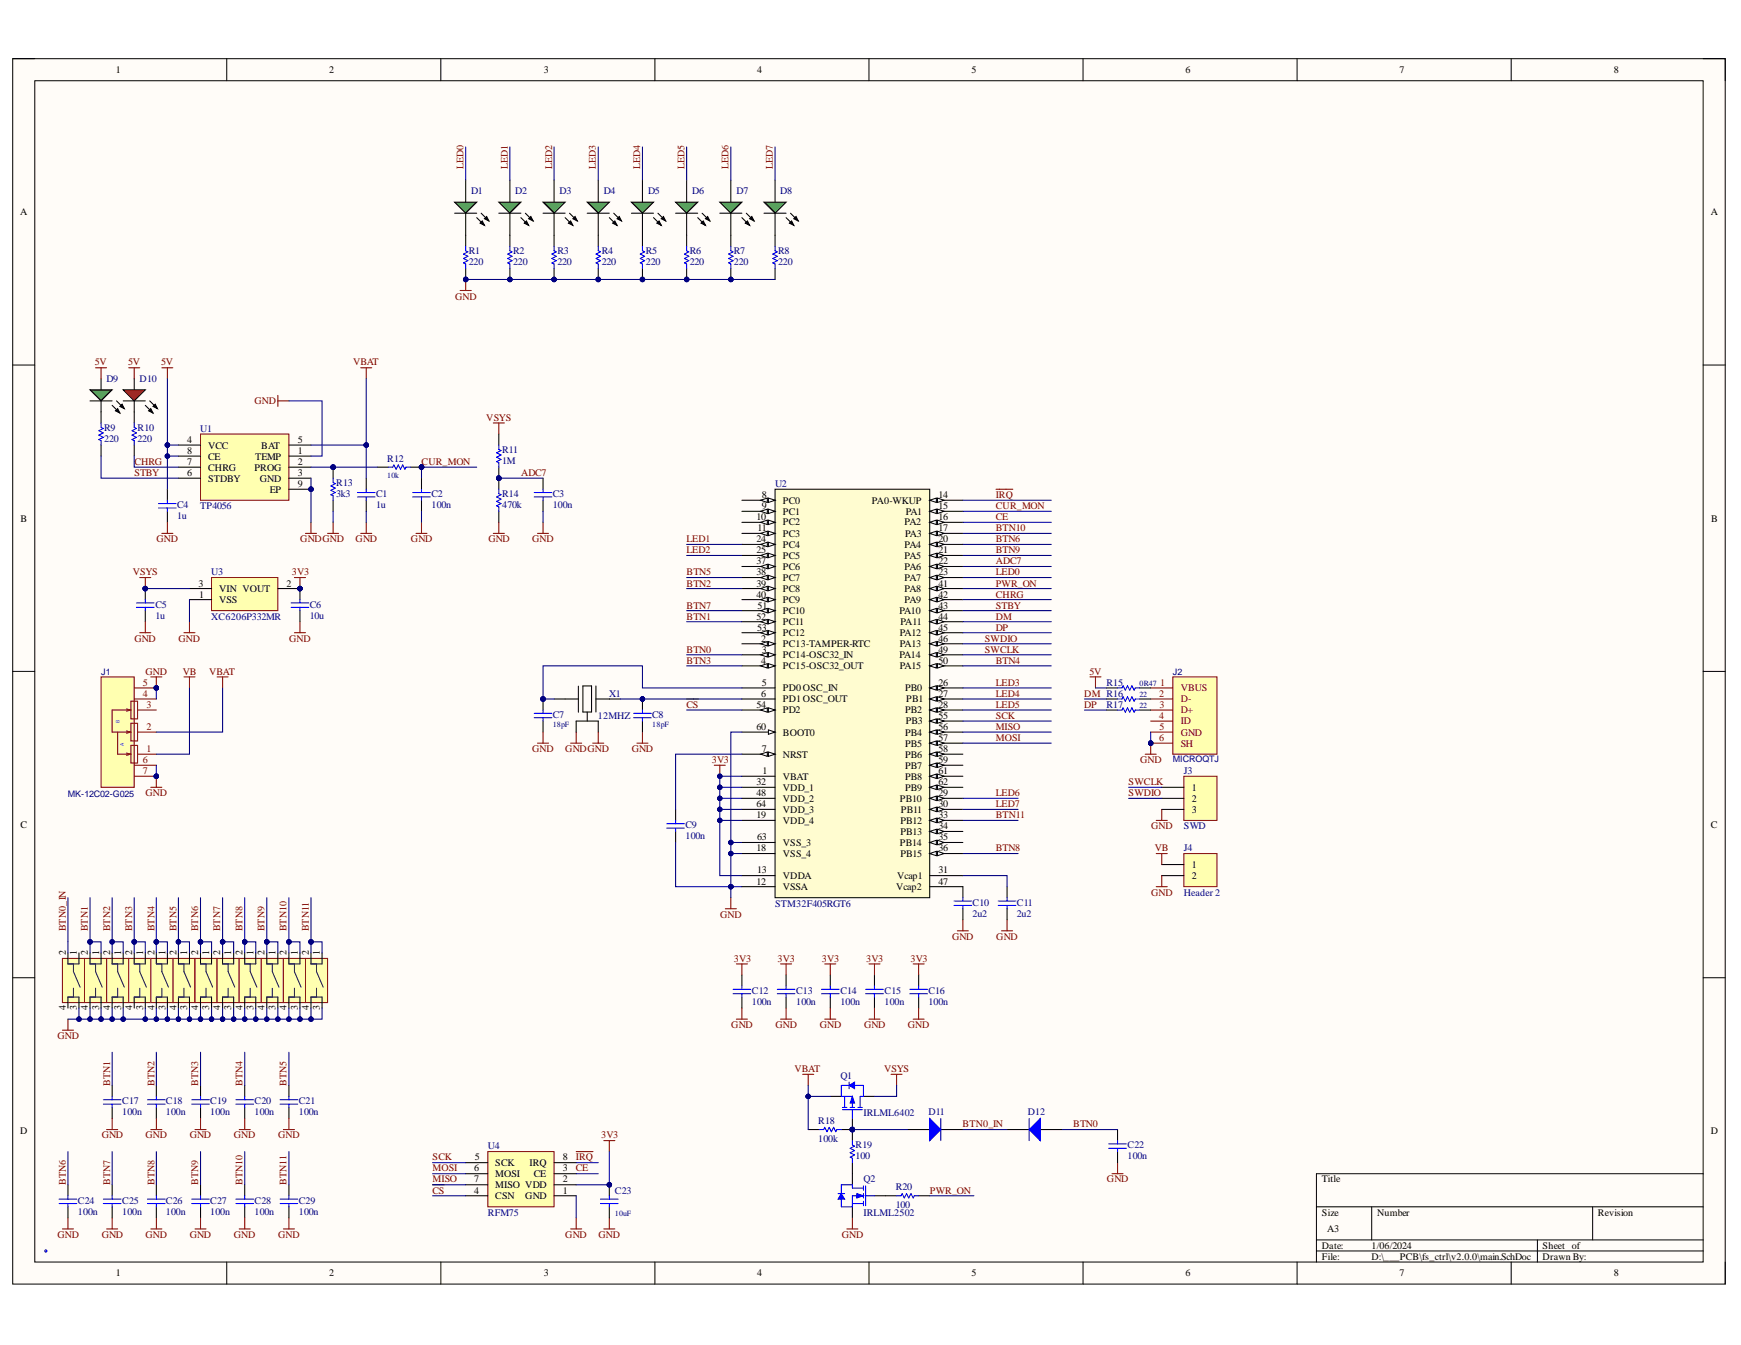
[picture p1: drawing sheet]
# Altium project ctrl_fs 2.0.0.PrjPcb
PRJ_ID: FS Ctrl; PRJ_VER: 2.0.0
1 sheet, 85 parts. Net scope: global (net labels, ports and power ports of the same name join across sheets).
Board file: board.PcbDoc

## Sheet main.SchDoc
size A3

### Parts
C1  1u  [C1206]
C2  100n  [C0603]
C3  100n  [C0603]
C4  1u  [C1206]
C5  1u  [C1206]
C6  10u  [C1206]
C7  18pF  [C0402]
C8  18pF  [C0402]
C9  100n  [C0402]
C10  2u2  [C0603]
C11  2u2  [C0603]
C12  100n  [C0402]
C13  100n  [C0402]
C14  100n  [C0402]
C15  100n  [C0402]
C16  100n  [C0402]
C17  100n  [C0402]
C18  100n  [C0402]
C19  100n  [C0402]
C20  100n  [C0402]
C21  100n  [C0402]
C22  100n  [C0402]
C23  10uF  [C0805]
C24  100n  [C0402]
C25  100n  [C0402]
C26  100n  [C0402]
C27  100n  [C0402]
C28  100n  [C0402]
C29  100n  [C0402]
D1  GRN  [LED-0603-GRN]  (value not drawn)
D2  GRN  [LED-0603-GRN]  (value not drawn)
D3  GRN  [LED-0603-GRN]  (value not drawn)
D4  GRN  [LED-0603-GRN]  (value not drawn)
D5  GRN  [LED-0603-GRN]  (value not drawn)
D6  GRN  [LED-0603-GRN]  (value not drawn)
D7  GRN  [LED-0603-GRN]  (value not drawn)
D8  GRN  [LED-0603-GRN]  (value not drawn)
D9  GRN  [LED-0603-GRN]  (value not drawn)
D10  RED  [LED-0603-RED]  (value not drawn)
D11  (no value)  [SOD-323]
D12  (no value)  [SOD-323]
J1  MK-12C02-G025  [SW-SMD_MK-12C02-G025]
J2  MICROQTJ  [CONN-USB-MICRO_#1]
J3  SWD  [HDR-1X3_2.54]  (no BOM)
J4  Header 2  [HDR-1X2_2.54]  (no BOM)
LOGO1  LOGO  [LOGO]  (value not drawn)  (no BOM)
Q1  IRLML6402  [SOT-23]
Q2  IRLML2502  [SOT-23]
R1  220  [R0603]
R2  220  [R0603]
R3  220  [R0603]
R4  220  [R0603]
R5  220  [R0603]
R6  220  [R0603]
R7  220  [R0603]
R8  220  [R0603]
R9  220  [R0603]
R10  220  [R0603]
R11  1M  [R0603]
R12  10k  [R0603]
R13  3k3  [R0603]
R14  470k  [R0603]
R15  0R47  [R0603]
R16  22  [R0603]
R17  22  [R0603]
R18  100k  [R0603]
R19  100  [R0603]
R20  100  [R0603]
SW1  PTS810SJS250  [BTN_PTS810]  (value not drawn)
SW2  PTS810SJS250  [BTN_PTS810]  (value not drawn)
SW3  PTS810SJS250  [BTN_PTS810]  (value not drawn)
SW4  PTS810SJS250  [BTN_PTS810]  (value not drawn)
SW5  PTS810SJS250  [BTN_PTS810]  (value not drawn)
SW6  PTS810SJS250  [BTN_PTS810]  (value not drawn)
SW7  PTS810SJS250  [BTN_PTS810]  (value not drawn)
SW8  PTS810SJS250  [BTN_PTS810]  (value not drawn)
SW9  PTS810SJS250  [BTN_PTS810]  (value not drawn)
SW10  PTS810SJS250  [BTN_PTS810]  (value not drawn)
SW11  PTS810SJS250  [BTN_PTS810]  (value not drawn)
SW12  PTS810SJS250  [BTN_PTS810]  (value not drawn)
U1  TP4056  [PowerSOIC-8]
U2  STM32F405RGT6  [LQFP-64]
U3  XC6206P332MR  [SOT-23]
U4  RFM75  [RFM75]
X1  12MHZ  [CRYSTAL_3.2x2.5mm]

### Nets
3V3: C6.2 C12.2 C13.2 C14.2 C15.2 C16.2 C23.2 U2.1(VBAT) U2.13(VDDA) U2.19(VDD_4) U2.32(VDD_1) U2.48(VDD_2) U2.64(VDD_3) U3.2(VOUT) U4.2(VDD)
5V: C4.2 D9.1(A) D10.1(A) R15.2 U1.4(VCC) U1.8(CE)
GND: C1.1 C2.1 C3.1 C4.1 C5.1 C6.1 C7.1 C8.1 C9.1 C10.1 C11.1 C12.1 C13.1 C14.1 C15.1 C16.1 C17.1 C18.1 C19.1 C20.1 C21.1 C22.1 C23.1 C24.1 C25.1 C26.1 C27.1 C28.1 C29.1 J1.4 J1.5 J1.6 J1.7 J2.5(GND) J2.6(SH) J3.3 J4.2 Q2.2(SOURCE) R1.1 R2.1 R3.1 R4.1 R5.1 R6.1 R7.1 R8.1 R13.1 R14.1 SW1.3 SW2.3 SW2.4 SW3.3 SW3.4 SW4.3 SW5.3 SW5.4 SW6.3 SW6.4 SW7.3 SW7.4 SW8.3 SW8.4 SW9.3 SW9.4 SW10.3 SW10.4 SW11.3 SW11.4 SW12.3 SW12.4 U1.1(TEMP) U1.3(GND) U1.9(EP) U2.12(VSSA) U2.18(VSS_4) U2.60(BOOT0) U2.63(VSS_3) U3.1(VSS) U4.1(GND) X1.2(GND) X1.4(GND)
VB: J1.1 J4.1
VBAT: C1.2 J1.2 Q1.2(SOURCE) R18.2 U1.5(BAT)
VSYS: C5.2 Q1.3(DRAIN) R11.2 U3.3(VIN)
ADC7: C3.2 R11.1 R14.2 U2.22(PA6)
BTN0: C22.2 D12.1(A) U2.3(PC14-OSC32_IN)
BTN0_IN: D11.2(K) D12.2(K) SW1.2
BTN1: C17.2 SW2.1 SW2.2 U2.52(PC11)
BTN2: C18.2 SW3.1 SW3.2 U2.39(PC8)
BTN3: C19.2 SW4.1 SW4.2 U2.4(PC15-OSC32_OUT)
BTN4: C20.2 SW5.1 SW5.2 U2.50(PA15)
BTN5: C21.2 SW6.1 SW6.2 U2.38(PC7)
BTN6: C24.2 SW7.1 SW7.2 U2.20(PA4)
BTN7: C25.2 SW8.1 SW8.2 U2.51(PC10)
BTN8: C26.2 SW9.1 SW9.2 U2.36(PB15)
BTN9: C27.2 SW10.1 SW10.2 U2.21(PA5)
BTN10: C28.2 SW11.1 SW11.2 U2.17(PA3)
BTN11: C29.2 SW12.1 SW12.2 U2.33(PB12)
~{CS}: U2.54(PD2) U4.4(CSN)
CE: U2.16(PA2) U4.3(CE)
CHRG: R10.1 U1.7(CHRG) U2.42(PA9)
CUR_MON: C2.2 R12.1 U2.15(PA1)
DM: R16.2 U2.44(PA11)
DP: R17.2 U2.45(PA12)
~{IRQ}: U2.14(PA0-WKUP) U4.8(IRQ)
LED0: D1.1(A) U2.23(PA7)
LED1: D2.1(A) U2.24(PC4)
LED2: D3.1(A) U2.25(PC5)
LED3: D4.1(A) U2.26(PB0)
LED4: D5.1(A) U2.27(PB1)
LED5: D6.1(A) U2.28(PB2)
LED6: D7.1(A) U2.29(PB10)
LED7: D8.1(A) U2.30(PB11)
MISO: U2.56(PB4) U4.7(MISO)
MOSI: U2.57(PB5) U4.6(MOSI)
PWR_ON: R20.1 U2.41(PA8)
SCK: U2.55(PB3) U4.5(SCK)
STBY: R9.1 U1.6(STDBY) U2.43(PA10)
SWCLK: J3.1 U2.49(PA14)
SWDIO: J3.2 U2.46(PA13)
NetC7_2: C7.2 U2.5(PD0_OSC_IN) X1.1(X1)
NetC8_2: C8.2 U2.6(PD1_OSC_OUT) X1.3(X2)
NetC9_2: C9.2 U2.7(NRST)
NetC10_2: C10.2 U2.47(Vcap2)
NetC11_2: C11.2 U2.31(Vcap1)
NetD1_2: D1.2(K) R1.2
NetD2_2: D2.2(K) R2.2
NetD3_2: D3.2(K) R3.2
NetD4_2: D4.2(K) R4.2
NetD5_2: D5.2(K) R5.2
NetD6_2: D6.2(K) R6.2
NetD7_2: D7.2(K) R7.2
NetD8_2: D8.2(K) R8.2
NetD9_2: D9.2(K) R9.2
NetD10_2: D10.2(K) R10.2
NetD11_1: D11.1(A) Q1.1(GATE) R18.1 R19.2
NetJ2_1: J2.1(VBUS) R15.1
NetJ2_2: J2.2(D-) R16.1
NetJ2_3: J2.3(D+) R17.1
NetQ2_1: Q2.1(GATE) R20.2
NetQ2_3: Q2.3(DRAIN) R19.1
NetR12_2: R12.2 R13.2 U1.2(PROG)

Not connected (* = marked no-connect by the designer): J1 3; J2 4(ID); SW1 1 4; SW4 4; U2 2(PC13-TAMPER-RTC) 8(PC0) 9(PC1) 10(PC2) 11(PC3) 34(PB13) 35(PB14) 37(PC6) 40(PC9) 53(PC12) 58(PB6) 59(PB7) 61(PB8) 62(PB9)
